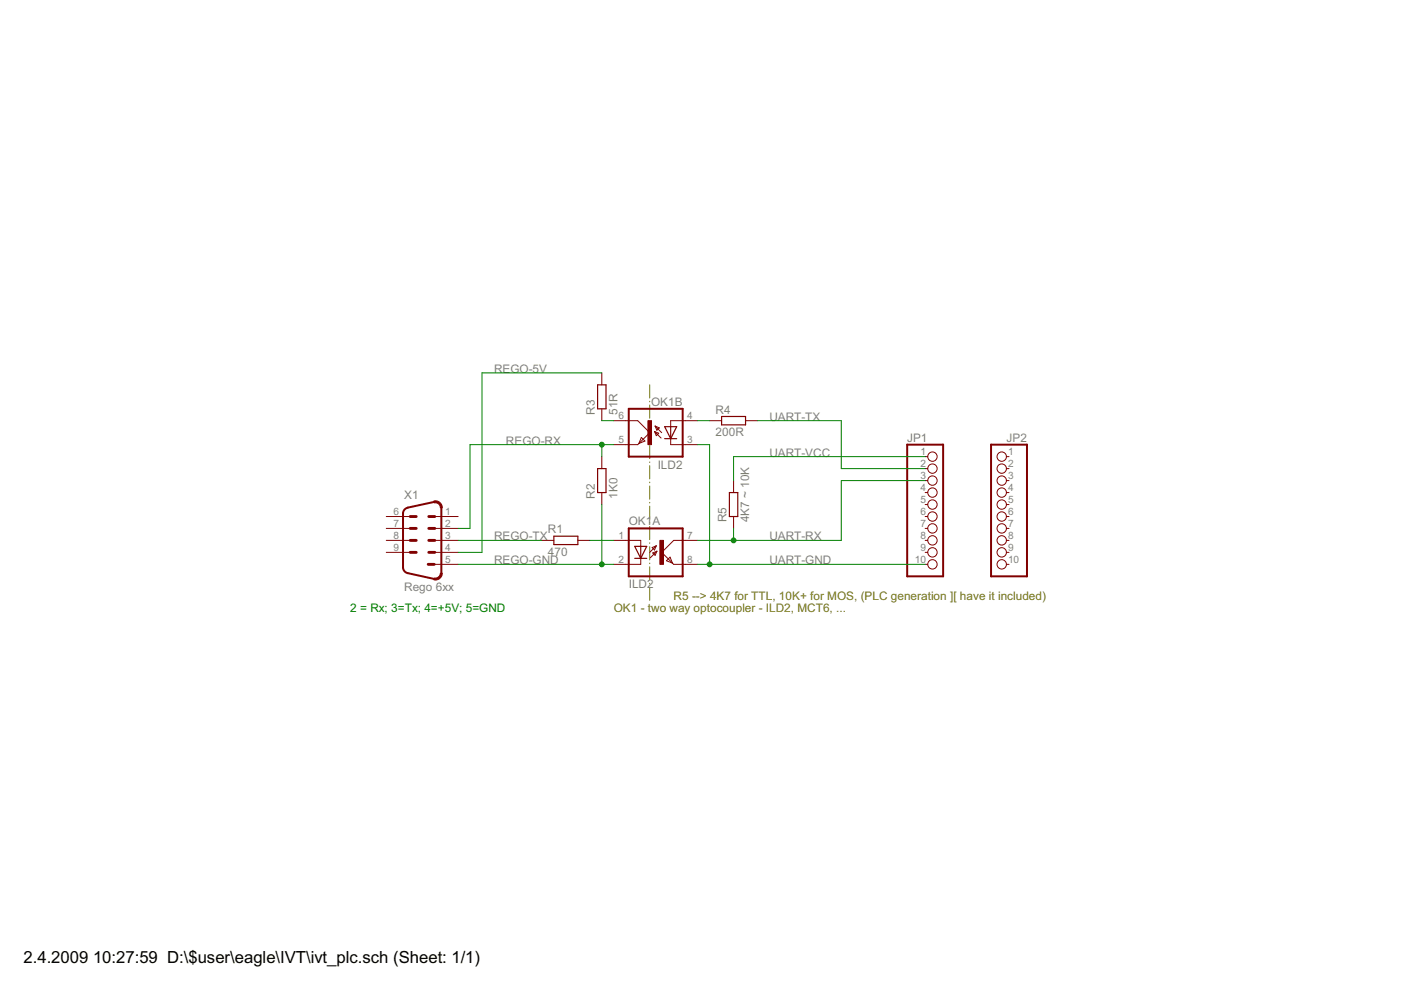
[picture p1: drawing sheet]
<svg xmlns="http://www.w3.org/2000/svg" width="297mm" height="210mm" viewBox="0 0 297 210" stroke-linecap="round" stroke-linejoin="round" font-family="sans-serif">
<g fill="#808000" stroke="#808000" stroke-width=".21">
<path d="M137.8 81.6v2.8z"/>
<path d="M137.8 85.1v.1z"/>
<path d="M137.8 85.9v2.8z"/>
<path d="M137.8 89.3v.2z"/>
<path d="M137.8 90.2v2.8z"/>
<path d="M137.8 93.6v.2z"/>
<path d="M137.8 94.5v2.7z"/>
<path d="M137.8 97.9v.2z"/>
<path d="M137.8 98.7v2.8z"/>
<path d="M137.8 102.2v.2z"/>
<path d="M137.8 103v2.8z"/>
<path d="M137.8 106.5v.1z"/>
<path d="M137.8 107.3v2.8z"/>
<path d="M137.8 110.8v.1z"/>
<path d="M137.8 111.6v2.8z"/>
<path d="M137.8 115.1v.1z"/>
<path d="M137.8 115.9v2.8z"/>
<path d="M137.8 119.4v.1z"/>
<path d="M137.8 120.2v2.8z"/>
<path d="M137.8 123.7v.1z"/>
<path d="M137.8 124.5v2.8z"/>
</g>
<g fill="#800000" stroke="#800000" stroke-width=".21">
<path d="M92.1 109.5h5z"/>
<path d="M81.9 109.5h5.1z"/>
<path d="M92.1 112h5z"/>
<path d="M81.9 112h5.1z"/>
<path d="M92.1 114.6h5z"/>
<path d="M81.9 114.6h5.1z"/>
<path d="M92.1 117.1h5z"/>
<path d="M81.9 117.1h5.1z"/>
<path d="M92.1 119.7h5z"/>
<path d="M130.1 114.6h2.6z"/>
<path d="M130.1 119.7h2.6z"/>
<path d="M145.4 119.7h2.5z"/>
<path d="M145.4 114.6h2.5z"/>
<path d="M137.9 118.3l1.4-1.4z"/>
<path d="M138.4 117.2l.9-.3z"/>
<path d="M138.4 117.2l.5 .6z"/>
<path d="M139.3 116.9l-.4 .9z"/>
<path d="M138.3 116.1l.8-.4z"/>
<path d="M138.3 116.1l.5 .5z"/>
<path d="M139.1 115.7l-.3 .9z"/>
<path d="M139.1 115.7l-1.3 1.4z"/>
<path d="M135.8 114.6v1.2z"/>
<path d="M135.8 118.4v1.3z"/>
<path d="M132.7 114.6h3.1z"/>
<path d="M132.7 119.7h3.1z"/>
<path d="M142.8 114.6l-2.5 2.5z"/>
<path d="M140.3 117.1l2.3 2.3z"/>
<path d="M142.8 119.7h2.6z"/>
<path d="M142.8 114.6h2.6z"/>
<path d="M142.1 118.1l.5 1.3z"/>
<path d="M142.6 119.4l.2 .3z"/>
<path d="M141.3 118.9l1.3 .5z"/>
<path d="M141.3 118.9l.8-.8z"/>
<path d="M145.4 89.2h2.5z"/>
<path d="M145.4 94.3h2.5z"/>
<path d="M130.1 94.3h2.6z"/>
<path d="M130.1 89.2h2.6z"/>
<path d="M138.8 91.5l1.4 1.4z"/>
<path d="M138.8 91.5l.9 .4z"/>
<path d="M139.7 91.9l-.6 .5z"/>
<path d="M138.8 91.5l.3 .9z"/>
<path d="M138.9 90.3l.9 .4z"/>
<path d="M139.8 90.7l-.5 .5z"/>
<path d="M138.9 90.3l.4 .9z"/>
<path d="M138.9 90.3l1.4 1.4z"/>
<path d="M142.2 89.2v1.3z"/>
<path d="M142.2 93v1.3z"/>
<path d="M142.2 89.2h3.2z"/>
<path d="M142.2 94.3h3.2z"/>
<path d="M135.2 89.2l2.6 2.5z"/>
<path d="M135.5 94l2.3-2.3z"/>
<path d="M132.7 94.3h2.5z"/>
<path d="M132.7 89.2h2.5z"/>
<path d="M136 92.8l-.5 1.2z"/>
<path d="M135.5 94l-.3 .3z"/>
<path d="M135.5 94l1.2-.5z"/>
<path d="M136 92.8l.7 .7z"/>
<path d="M122.5 114.6h2.6z"/>
<path d="M114.9 114.6h2.5z"/>
<path d="M127.6 96.8v2.6z"/>
<path d="M127.6 104.4v2.6z"/>
<path d="M127.6 79.1v2.5z"/>
<path d="M127.6 86.7v2.5z"/>
<path d="M158.1 89.2h2.5z"/>
<path d="M150.5 89.2h2.5z"/>
<path d="M155.5 101.9v2.5z"/>
<path d="M155.5 109.5v2.5z"/>
<path d="M196.2 96.8h.5z"/>
<path d="M196.2 99.4h.5z"/>
<path d="M196.2 101.9h.5z"/>
<path d="M196.2 104.4h.5z"/>
<path d="M196.2 107h.5z"/>
<path d="M196.2 109.5h.5z"/>
<path d="M196.2 112h.5z"/>
<path d="M196.2 114.6h.5z"/>
<path d="M196.2 117.1h.5z"/>
<path d="M196.2 119.7h.5z"/>
<path d="M213.4 96.8h.5z"/>
<path d="M213.4 99.4h.5z"/>
<path d="M213.4 101.9h.5z"/>
<path d="M213.4 104.4h.5z"/>
<path d="M213.4 107h.5z"/>
<path d="M213.4 109.5h.5z"/>
<path d="M213.4 112h.5z"/>
<path d="M213.4 114.6h.5z"/>
<path d="M213.4 117.1h.5z"/>
<path d="M213.4 119.7h.5z"/>
<path d="M92.1 122.6l.8-.2 .3-.4 .2-.5h.4a1.44 1.44 0 0 1-1.8 1.4z" fill-rule="evenodd"/>
<path d="M92 106.2a1.46 1.46 0 0 1 1.8 1.5h-.4l-.2-.6-.3-.4-.8-.1z" fill-rule="evenodd"/>
</g>
<g fill="#800000" stroke="#800000" stroke-width=".61">
<path d="M87 109.5h1.2z"/>
<path d="M87 112h1.2z"/>
<path d="M90.9 109.5h1.3z"/>
<path d="M90.9 112h1.3z"/>
<path d="M87 114.6h1.2z"/>
<path d="M87 117.1h1.2z"/>
<path d="M90.9 114.6h1.3z"/>
<path d="M90.9 117.1h1.3z"/>
<path d="M90.8 119.7h1.3z"/>
</g>
<g fill="#800000" stroke="#800000" stroke-width=".42">
<path d="M86.4 121.5l5.6 1.2z"/>
<path d="M85.4 108.9v11.4z"/>
<path d="M93.6 107.7v13.8z"/>
<path d="M86.4 107.6l5.6-1.2z"/>
<path d="M133.3 112h11.4z"/>
<path d="M133.3 122.2h11.4z"/>
<path d="M133.3 112v10.2z"/>
<path d="M144.7 112v10.2z"/>
<path d="M133.3 86.7h11.4z"/>
<path d="M133.3 96.8h11.4z"/>
<path d="M144.7 86.7v10.1z"/>
<path d="M133.3 86.7v10.1z"/>
<path d="M192.3 122.2h7.7z"/>
<path d="M200 94.3v27.9z"/>
<path d="M192.3 94.3h7.7z"/>
<path d="M192.3 94.3v27.9z"/>
<path d="M210.1 122.2h7.6z"/>
<path d="M210.1 94.3v27.9z"/>
<path d="M210.1 94.3h7.6z"/>
<path d="M217.7 94.3v27.9z"/>
</g>
<path d="M86.4 107.6l-.7 .5-.3 .8M85.4 120.3l.3 .8 .7 .4" fill="none" stroke="#800000" stroke-width=".42"/>
<g fill="#800000" stroke="#800000" stroke-width=".25">
<path d="M137.1 115.8l-1.3 2.6z"/>
<path d="M134.6 115.8l1.2 2.6z"/>
<path d="M135.8 118.4h1.3z"/>
<path d="M134.6 118.4h1.2z"/>
<path d="M135.8 115.8h1.3z"/>
<path d="M135.8 115.8v2.6z"/>
<path d="M134.6 115.8h1.2z"/>
<path d="M140.9 90.5l1.3 2.5z"/>
<path d="M143.5 90.5l-1.3 2.5z"/>
<path d="M140.9 93h1.3z"/>
<path d="M142.2 93h1.3z"/>
<path d="M140.9 90.5h1.3z"/>
<path d="M142.2 90.5v2.5z"/>
<path d="M142.2 90.5h1.3z"/>
<path d="M117.4 115.5h5.1z"/>
<path d="M117.4 113.7h5.1z"/>
<path d="M122.5 113.7v1.8z"/>
<path d="M117.4 113.7v1.8z"/>
<path d="M128.5 99.4v5z"/>
<path d="M126.7 99.4v5z"/>
<path d="M126.7 99.4h1.8z"/>
<path d="M126.7 104.4h1.8z"/>
<path d="M128.5 81.6v5.1z"/>
<path d="M126.7 81.6v5.1z"/>
<path d="M126.7 81.6h1.8z"/>
<path d="M126.7 86.7h1.8z"/>
<path d="M153 90.1h5.1z"/>
<path d="M153 88.3h5.1z"/>
<path d="M158.1 88.3v1.8z"/>
<path d="M153 88.3v1.8z"/>
<path d="M156.4 104.4v5.1z"/>
<path d="M154.6 104.4v5.1z"/>
<path d="M154.6 104.4h1.8z"/>
<path d="M154.6 109.5h1.8z"/>
</g>
<g fill="#800000" stroke="#800000" stroke-width=".21">
<path d="M139.9 114.6h.8v5.1h-.8z"/>
<path d="M137.4 89.2h.7v5.1h-.7z"/>
</g>
<g fill="none" stroke="#800000" stroke-width=".21">
<circle cx="197.7" cy="99.4" r=".99"/>
<circle cx="197.7" cy="96.8" r=".99"/>
<circle cx="212.4" cy="96.8" r="1"/>
<circle cx="212.4" cy="99.4" r="1"/>
<circle cx="197.7" cy="114.6" r=".99"/>
<circle cx="197.7" cy="101.9" r=".99"/>
<circle cx="197.7" cy="107" r=".99"/>
<circle cx="197.7" cy="117.1" r=".99"/>
<circle cx="197.7" cy="119.7" r=".99"/>
<circle cx="197.7" cy="104.4" r=".99"/>
<circle cx="197.7" cy="109.5" r=".99"/>
<circle cx="197.7" cy="112" r=".99"/>
<circle cx="212.4" cy="112" r="1"/>
<circle cx="212.4" cy="107" r="1"/>
<circle cx="212.4" cy="114.6" r="1"/>
<circle cx="212.4" cy="101.9" r="1"/>
<circle cx="212.4" cy="104.4" r="1"/>
<circle cx="212.4" cy="109.5" r="1"/>
<circle cx="212.4" cy="117.1" r="1"/>
<circle cx="212.4" cy="119.7" r="1"/>
</g>
<g fill="#008000" stroke="#008000" stroke-width=".21">
<path d="M125.1 114.6h5z"/>
<path d="M127.6 89.2h2.5z"/>
<path d="M97.1 119.7h30.5z"/>
<path d="M127.6 119.7h2.5z"/>
<path d="M127.6 107v12.7z"/>
<path d="M97.1 117.1h5.1z"/>
<path d="M102.2 79.1v38z"/>
<path d="M102.2 79.1h25.4z"/>
<path d="M127.6 94.3h2.5z"/>
<path d="M127.6 94.3v2.5z"/>
<path d="M99.7 94.3h27.9z"/>
<path d="M99.7 94.3v17.7z"/>
<path d="M97.1 112h2.6z"/>
<path d="M97.1 114.6h17.8z"/>
<path d="M147.9 89.2h2.6z"/>
<path d="M178.4 89.2v10.2z"/>
<path d="M160.6 89.2h17.8z"/>
<path d="M178.4 99.4h17.8z"/>
<path d="M155.5 96.8v5.1z"/>
<path d="M155.5 96.8h40.7z"/>
<path d="M147.9 114.6h7.6z"/>
<path d="M155.5 112v2.6z"/>
<path d="M155.5 114.6h22.9z"/>
<path d="M178.4 101.9v12.7z"/>
<path d="M178.4 101.9h17.8z"/>
<path d="M147.9 119.7h2.6z"/>
<path d="M150.5 94.3v25.4z"/>
<path d="M147.9 94.3h2.6z"/>
<path d="M150.5 119.7h45.7z"/>
<circle cx="127.6" cy="119.7" r=".51"/>
<circle cx="127.6" cy="94.3" r=".51"/>
<circle cx="155.5" cy="114.6" r=".51"/>
<circle cx="150.5" cy="119.7" r=".51"/>
</g>
<g font-size="4">
<text x="5" y="204.2">2.4.2009</text>
<text x="19.7" y="204.2">10:27:59 D:\$user\eagle\IVT\ivt_plc.sch (Sheet: 1/1)</text>
</g>
<g font-size="2.8" fill="#808080">
<text x="104.7" y="79.1">REGO-5V</text>
<text x="126.1" y="87.9" transform="rotate(-90 126.1 87.9)">R3</text>
<text x="130.9" y="87.9" transform="rotate(-90 130.9 87.9)">51R</text>
<text x="138" y="86">OK1B</text>
<text x="151.7" y="87.7">R4</text>
<text x="163.1" y="89.2">UART-TX</text>
<text x="107.3" y="94.3">REGO-RX</text>
<text x="151.7" y="92.5">200R</text>
<text x="192.3" y="93.6">JP1</text>
<text x="213.4" y="93.6">JP2</text>
<text x="139.4" y="99.4">ILD2</text>
<text x="163.1" y="96.8">UART-VCC</text>
<text x="85.7" y="105.7">X1</text>
<text x="126.1" y="105.7" transform="rotate(-90 126.1 105.7)">R2</text>
<text x="130.9" y="105.7" transform="rotate(-90 130.9 105.7)">1K0</text>
<text x="116.2" y="113.1">R1</text>
<text x="133.3" y="111.4">OK1A</text>
<text x="154" y="110.8" transform="rotate(-90 154 110.8)">R5</text>
<text x="158.8" y="110.8" transform="rotate(-90 158.8 110.8)">4K7 ~ 10K</text>
<text x="104.7" y="119.7">REGO-GND</text>
<text x="104.7" y="114.6">REGO-TX</text>
<text x="116.2" y="117.9">470</text>
<text x="163.1" y="114.6">UART-RX</text>
<text x="163.1" y="119.7">UART-GND</text>
<text x="85.7" y="125.4">Rego 6xx</text>
<text x="133.3" y="124.7">ILD2</text>
</g>
<text font-size="2.8" fill="#008000" x="74.3" y="129.8">2 = Rx; 3=Tx; 4=+5V; 5=GND</text>
<g font-size="2.8" fill="#808000">
<text x="130.1" y="129.8">OK1 - two way optocoupler - ILD2, MCT6, ...</text>
<text x="142.8" y="127.3">R5 --&gt; 4K7 for TTL, 10K+ for MOS, (PLC generation ][ have it included)</text>
</g>
<g font-size="2.4" fill="#808080">
<text x="131.1" y="88.8">6</text>
<text x="145.7" y="88.8">4</text>
<text x="131.1" y="93.9">5</text>
<text x="145.7" y="93.9">3</text>
<text x="195.2" y="96.5">1</text>
<text x="195.2" y="99">2</text>
<text x="195.2" y="101.5">3</text>
<text x="213.7" y="96.5">1</text>
<text x="213.7" y="99">2</text>
<text x="213.7" y="101.5">3</text>
<text x="195.2" y="104.1">4</text>
<text x="195.2" y="106.6">5</text>
<text x="213.7" y="104.1">4</text>
<text x="213.7" y="106.6">5</text>
<text x="83.4" y="109.2">6</text>
<text x="83.4" y="111.7">7</text>
<text x="94.4" y="109.2">1</text>
<text x="94.4" y="111.7">2</text>
<text x="195.2" y="109.2">6</text>
<text x="195.2" y="111.7">7</text>
<text x="213.7" y="109.2">6</text>
<text x="213.7" y="111.7">7</text>
<text x="83.4" y="114.2">8</text>
<text x="83.4" y="116.8">9</text>
<text x="94.4" y="114.2">3</text>
<text x="94.4" y="116.8">4</text>
<text x="94.4" y="119.3">5</text>
<text x="131.1" y="114.2">1</text>
<text x="131.1" y="119.3">2</text>
<text x="145.7" y="119.3">8</text>
<text x="145.7" y="114.2">7</text>
<text x="194" y="119.3">10</text>
<text x="195.2" y="114.2">8</text>
<text x="195.2" y="116.8">9</text>
<text x="213.7" y="114.2">8</text>
<text x="213.7" y="116.8">9</text>
<text x="213.7" y="119.3">10</text>
</g>
</svg>
